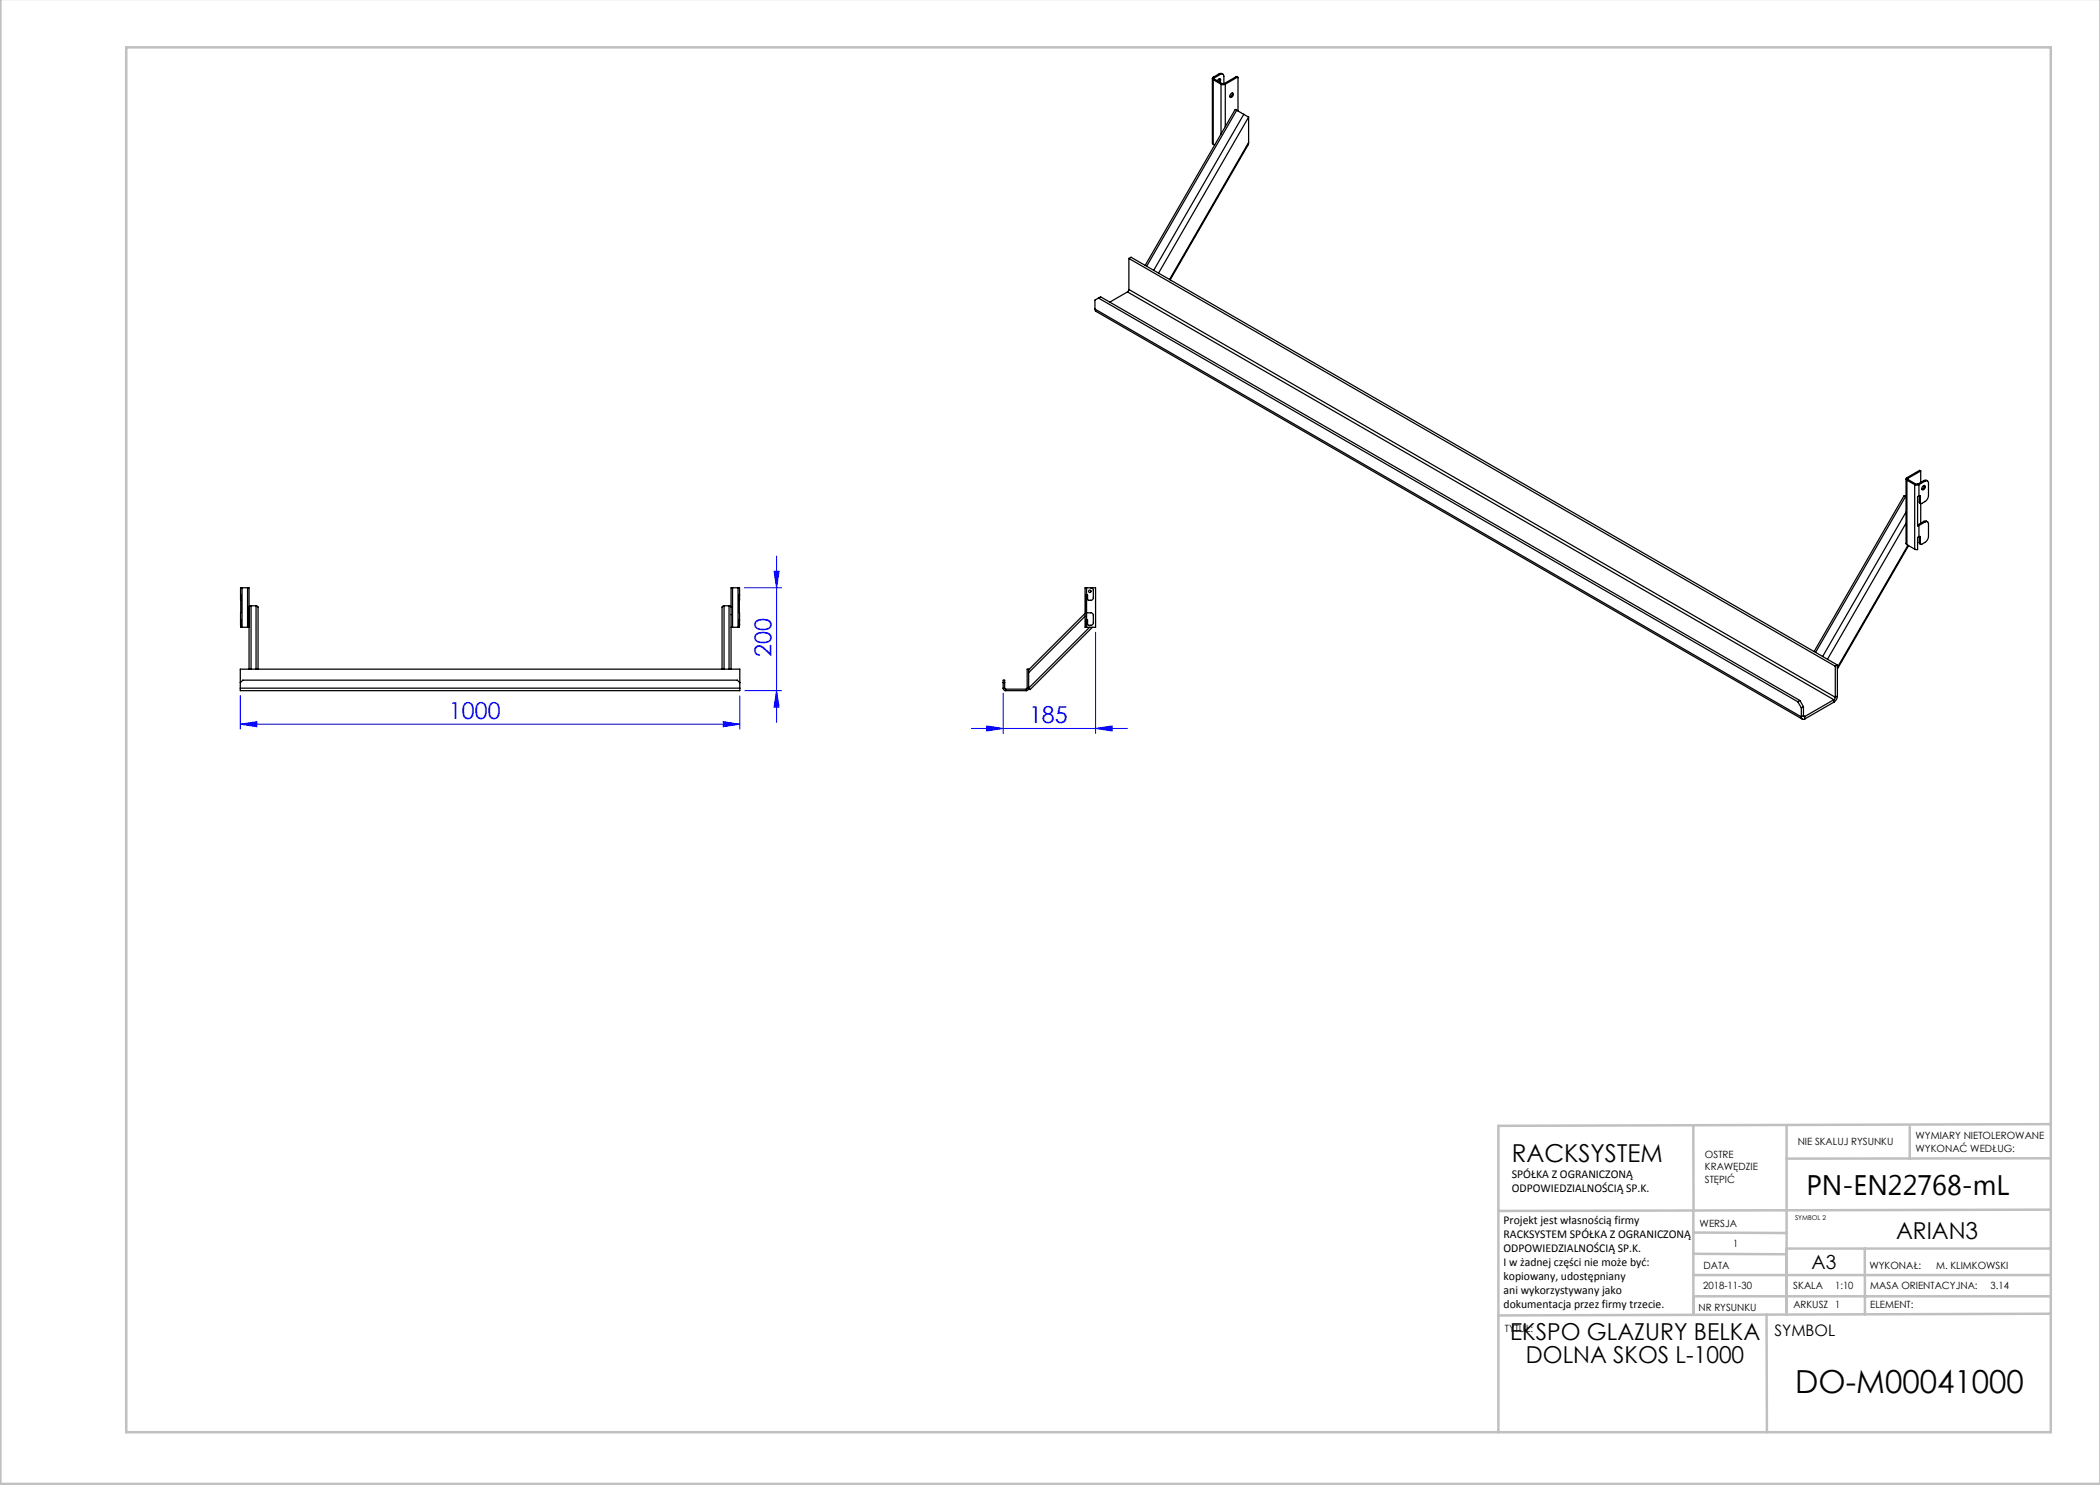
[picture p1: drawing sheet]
<svg xmlns="http://www.w3.org/2000/svg" width="420mm" height="297mm" viewBox="0 0 420 297" stroke-linecap="round" stroke-linejoin="round" font-family="sans-serif">
<g fill="none" stroke="#00f" stroke-width=".2">
<path d="M148.9 117.6h7.4M154.8 114.3h1l-.5 3.3zM155.3 111.2v33.3M48.1 139.1v6.7M148 139.1v6.7M149 138.1h7.3M155.3 138.1l.5 3.3h-1zM200.6 138.6v8.1M219.1 126.5v20.2M48.1 144.8l3.3-.5v1zM48.1 144.8h99.9M144.7 144.3l3.3 .5-3.3 .5z"/>
<path d="M194.3 145.7h31.2M197.3 145.2l3.3 .5-3.3 .5zM219.1 145.7l3.3-.5v1z"/>
</g>
<g fill="none" stroke="#c0c0c0" stroke-width=".5">
<path d="M.1 -.1v296.9h419.9M25.2 9.5h385v276.9h-385zM338.7 225.2v16.9M357.3 225v37.9M382 225.4v6.3M410.1 224.8l-110.4 .4v61.2M410.1 231.7h-52.8M338.7 259.3h71.5M338.7 255h71.5M338.7 250.8l18.6 .1M338.7 246.5l18.6 .1M338.7 242.1v20.9"/>
<path d="M373 249.7v13.2M410.1 241.9l-110.4 .3M410.2 249.7h-52.9v13.2M353.3 262.9l.1 23.5M410.2 262.7l-110.5 .4"/>
</g>
<g fill="#00f">
<path d="M155.3 138.1l.5 3.3h-1zM154.8 114.3h1l-.5 3.3z"/>
<path d="M197.3 145.2l3.3 .5-3.3 .5zM219.1 145.7l3.3-.5v1z"/>
<path d="M48.1 144.8l3.3-.5v1zM144.7 144.3l3.3 .5-3.3 .5z"/>
</g>
<g fill="none" stroke="#000" stroke-width=".25">
<path d="M242.5 15.7v12.9l.1 .2M242.6 15.5a.26 .26 0 0 0-.1 .2 .26 .26 0 0 0 .1 .2M242.6 15.5l.3 .1M242.6 15.9l1.6 .9M242.6 15.9v12.9M242.9 15.6v.2M242.9 15.8l1.5 .9M242.9 15.8l-.3 .1M243.5 16.2l.3-.4h.2l.1 .2-.2 .4M243.9 14.8l.3-.1 .4 .1M243.9 14.8l.2 .1M243.9 14.8l-1.3 .7"/>
<path d="M243.9 15.7l-.2 .6M244.1 14.9a.43 .43 0 0 1 .5-.1 .43 .43 0 0 1 .2 .5v1.4M244.1 14.9l-1.2 .7M244.2 16.8l.4 .1 .5-.1M244.2 16.8v10M244.4 16.7h.4M244.4 16.7l-.2 .1M244.8 16.7l.3 .1M245.1 16.8v8.5M246.2 18.7l.3-.1a.47 .47 0 0 1 .1 .6 .47 .47 0 0 1-.6 .2zM246.4 18.6v.5l-.4 .3M247.2 15.3l.4 .1"/>
<path d="M247.2 15.3l-2.4 1.4M247.2 15.3l.3 .2M247.5 15.5h.1v6.7M247.5 15.5l-2.4 1.3M242.6 28.8l.3 .2M247.3 22.1l-.3-.2-18 31.2M247.3 22.1l1.5 .8M247.3 22.1l-18 31.2M248.8 22.9l.9 .5M248.8 22.9l-18.1 31.2M249.7 28.5l-.1 .5-15.6 27M249.7 23.4v5.1"/>
<path d="M249.7 23.4l-18 31.2M249.7 28.5l-15.8 27.4M219.7 59.6l-.7 .4v1.8M219.7 59.6l139.9 80.8M219.7 59.6l.4-.2 139.9 80.7M225.5 58.4l-3.5 2M225.5 58.4l141.3 81.5M225.8 57.9l-.3 .5M225.8 51.7v6.2M225.8 51.7l141.3 81.5M225.8 57.9l141.3 81.6M225.8 51.7l.4-.3 141.3 81.6"/>
<path d="M219 61.8l.2 .5 141.3 81.5M219 61.8l141.3 81.6M381.1 99.3l-.3-.2-18 31.2M381.1 99.3h.1M381.1 99.3l-18 31.2M381.2 95.8v12.9l.2 .2M381.4 95.5a.26 .26 0 0 0-.2 .3 .26 .26 0 0 0 .2 .2M381.4 95.5l.2 .2M381.4 96v12.9M381.4 96l1.5 .9M381.6 95.7v.2M381.6 95.9l-.2 .1"/>
<path d="M381.6 95.9l1.6 .9M382.9 96.9l.5 .1 .4-.1M382.9 96.9v12.9M383.2 96.8h.4M383.2 96.8l-.3 .1M383.6 96.8l.2 .1M383.8 99.2l-.3 .1v5.9l.3-.1M383.8 96.9v2.3M383.9 99.2v1.2M383.9 99.1l.2 .1M383.9 99.1l-.1 .1M384.1 99.2v1.3"/>
<path d="M384.1 94.2v2.3M384.1 94.2l-2.5 1.5M384.1 94.2l-.2-.1-2.5 1.4M384.6 97.2l.2-.1a.47 .47 0 0 1 .2 .6 .47 .47 0 0 1-.6 .2zM384.8 96.1l.4-.1 .3 .2M384.8 96.1l-1.2 .7M384.8 96.1l.2 .1M384.8 97.1l-.1 .5-.3 .3M385 96.2a.43 .43 0 0 1 .5 0 .43 .43 0 0 1 .2 .4v2.5a1.56 1.56 0 0 1-.7 1.2l-.8 .4-.1-.2M385 96.2l-1.2 .7M48.1 119v5M48.1 119v.1"/>
<path d="M48.1 119.9l.1 .2M48.1 119.1v.8M48.1 119.1h.1M48.1 119.9h.1M48.4 117.6h-.3v1.4M48.4 117.6h1.1M48.4 117.6v7.9M49.5 117.6h.3v16.2M49.5 117.6v7.9M146.5 117.6h-.3v16.2M146.5 117.6v7.9M146.5 117.6h1.1"/>
<path d="M147.6 117.6h.3v1.4M147.6 117.6v7.9M147.9 119.1h.1M147.9 119.9h.1M147.9 119v5M147.9 119v.1M147.9 119.9v.2M147.9 119.1v.8M217.2 119v3.6M217.3 117.6h-.3v7.9h.2M217.3 117.6h1.8v7.9h-1.8M217.3 117.6v7.9"/>
<path d="M218.2 117.6l.3 .1 .2 .3v1.7l-.3 .3h-.8l-.1-.1v-.9h-.3v3.6h1.1l.3 .2 .1 1.9-.3 .3h-.8l-.1-.1v-.9h-.3v1.5M381.2 102.4l-16.7 28.9M381.2 104.6l-15.7 27.3M381.4 108.9l1.5 .9M381.6 109.1l-14.1 24.4M381.7 109.1l-14.2 24.7M383.6 105h-.1M383.6 105l.2 .1M383.8 107.4l-.3 .1v2.4l-.6-.1M383.8 105.1v2.3M383.9 100.4l.3 .3-.1 3.9M383.9 108.6l.3 .3"/>
<path d="M383.9 100.4l.2 .1M383.9 107.3v1.3M383.9 108.6l.2 .1M383.9 107.3l.2 .1M383.9 107.3l-.1 .1M384.1 107.4v1.3M384.8 104.3l.4-.1 .3 .2M384.8 104.3l-1.2 .7M384.8 104.3l.2 .1M385 104.4a.43 .43 0 0 1 .5 0 .43 .43 0 0 1 .2 .4v2.5a1.56 1.56 0 0 1-.7 1.2l-.8 .4-.1-.2M385 104.4l-1.2 .7M48.1 137.6v.5h99.9v-.5"/>
<path d="M48.1 137.6h99.9M48.1 137.6v-3.8h99.9v3.8M48.1 136.5l.5-.5h98.9l.5 .5M48.1 124l.1 1.5h.2M48.1 124v.1M48.1 124.9l.1 .2M48.1 124.1v.8M48.1 124.1h.1M48.1 124.9h.1M48.4 125.5h1.1M49.5 125.5h.3M50.2 121.2l-.4 .2"/>
<path d="M50.2 121.2h1M50.2 121.2v12.6M51.2 121.2l.4 .2v12.4M51.2 121.2v12.6M144.8 121.2l-.4 .2v12.4M144.8 121.2h1M144.8 121.2v12.6M145.8 121.2l.4 .2M145.8 121.2v12.6M146.2 125.5h.3M146.5 125.5h1.1M147.9 124.1h.1"/>
<path d="M147.9 124.9h.1M147.9 124v1.5h-.3M147.9 124v.1M147.9 124.9v.2M147.9 124.1v.8M200.6 137.6l.2 .4 .3 .1M200.6 137.6h.3M200.6 137.6v-1.6h.3v1.6M200.6 136.5h.3M200.9 137.6l.2 .2M201.1 138.1h4.1M201.1 137.8v.3"/>
<path d="M201.1 137.8h4.1M205.2 137.8v.3M205.4 137.6l-.2 .2M205.4 137.6h.3M205.4 137.6v-3.8h.3v3.8M205.7 137.6l-.1 .4-.4 .1M217 122.7l-11.3 11.3M217 123.2l-11.3 11.3M217.2 125.5h.1M217.2 124v1.5M217.9 125.5l-12.2 12.1M218.5 125.5l-12.5 12.4-.3-.3"/>
<path d="M366.8 139.9v.5M366.8 139.9l-5.8 3.4M367.1 139.5l-.3 .4M367.1 133.2v6.3M367.5 139.2a1.56 1.56 0 0 1-.7 1.2M367.5 133l-.4 .2M367.5 133v6.2M367.5 139.2l-.4 .3M359.6 140.4l.7 1.2M360 140.1l-.4 .3M360 140.1l.7 1.2M360.3 143.4a.43 .43 0 0 0 .2 .4 .43 .43 0 0 0 .5 0"/>
<path d="M360.3 141.6v1.8M360.7 143.1l.1 .2h.2M360.7 141.3l-.4 .3M360.7 143.1l-.4 .3M360.7 141.3v1.8M360.7 143.1l.3 .2M361 143.3v.5M366.8 140.4l-5.8 3.4"/>
<circle cx="218" cy="118.3" r=".25"/>
</g>
<text font-size="6.3" x="359.1" y="278.5">DO-M00041000</text>
<text font-size="5.6" x="361.3" y="239.1">PN-EN22768-mL</text>
<text font-size="4.9" x="302.4" y="232.4">RACKSYSTEM</text>
<g font-size="4.7" fill="#00f">
<text x="154.3" y="131.4" transform="rotate(-90 154.3 131.4)">200</text>
<text x="89.8" y="143.8">1000</text>
<text x="205.8" y="144.7">185</text>
</g>
<g font-size="4.7">
<text x="379.2" y="247.8">ARIAN3</text>
<text x="302" y="268.1">EKSPO GLAZURY BELKA</text>
<text x="305.2" y="272.6">DOLNA SKOS L-1000</text>
</g>
<text font-size="3.9" x="362.3" y="253.8">A3</text>
<text font-size="3.2" x="354.9" y="267.2">SYMBOL</text>
<g font-size="2.4">
<text x="302.4" y="235.6">SPÓŁKA Z OGRANICZONĄ</text>
<text x="302.4" y="238.4">ODPOWIEDZIALNOŚCIĄ SP.K.</text>
<text x="300.7" y="244.7">Projekt jest własnością firmy</text>
<text x="300.7" y="247.5">RACKSYSTEM SPÓŁKA Z OGRANICZONĄ</text>
<text x="300.7" y="250.3">ODPOWIEDZIALNOŚCIĄ SP.K.</text>
<text x="300.7" y="253.1">I w żadnej części nie może być:</text>
<text x="300.7" y="256">kopiowany, udostępniany</text>
<text x="300.7" y="258.8">ani wykorzystywany jako</text>
<text x="300.7" y="261.6">dokumentacja przez firmy trzecie.</text>
</g>
<g font-size="2">
<text x="383.1" y="227.9">WYMIARY NIETOLEROWANE</text>
<text x="341" y="231.6">OSTRE</text>
<text x="359.5" y="228.9">NIE SKALUJ RYSUNKU</text>
<text x="383.1" y="230.4">WYKONAĆ WEDŁUG:</text>
<text x="341" y="234.1">KRAWĘDZIE</text>
<text x="341" y="236.6">STĘPIĆ</text>
<text x="339.9" y="245.4">WERSJA</text>
<text x="346.6" y="249.5">1</text>
<text x="340.6" y="257.7">2018-11-30</text>
<text x="340.7" y="253.8">DATA</text>
<text x="358.7" y="257.7">SKALA</text>
<text x="367" y="257.7">1:10</text>
<text x="373.9" y="253.8">WYKONAŁ:</text>
<text x="374.1" y="257.7">MASA ORIENTACYJNA:</text>
<text x="387.2" y="253.8">M. KLIMKOWSKI</text>
<text x="398.1" y="257.7">3.14</text>
<text x="339.7" y="262.3">NR RYSUNKU</text>
<text x="358.7" y="261.7">ARKUSZ 1</text>
<text x="374.1" y="261.7">ELEMENT:</text>
<text x="301" y="266.4">TYTUŁ:</text>
</g>
<text font-size="1.3" x="359" y="244">SYMBOL 2</text>
</svg>
